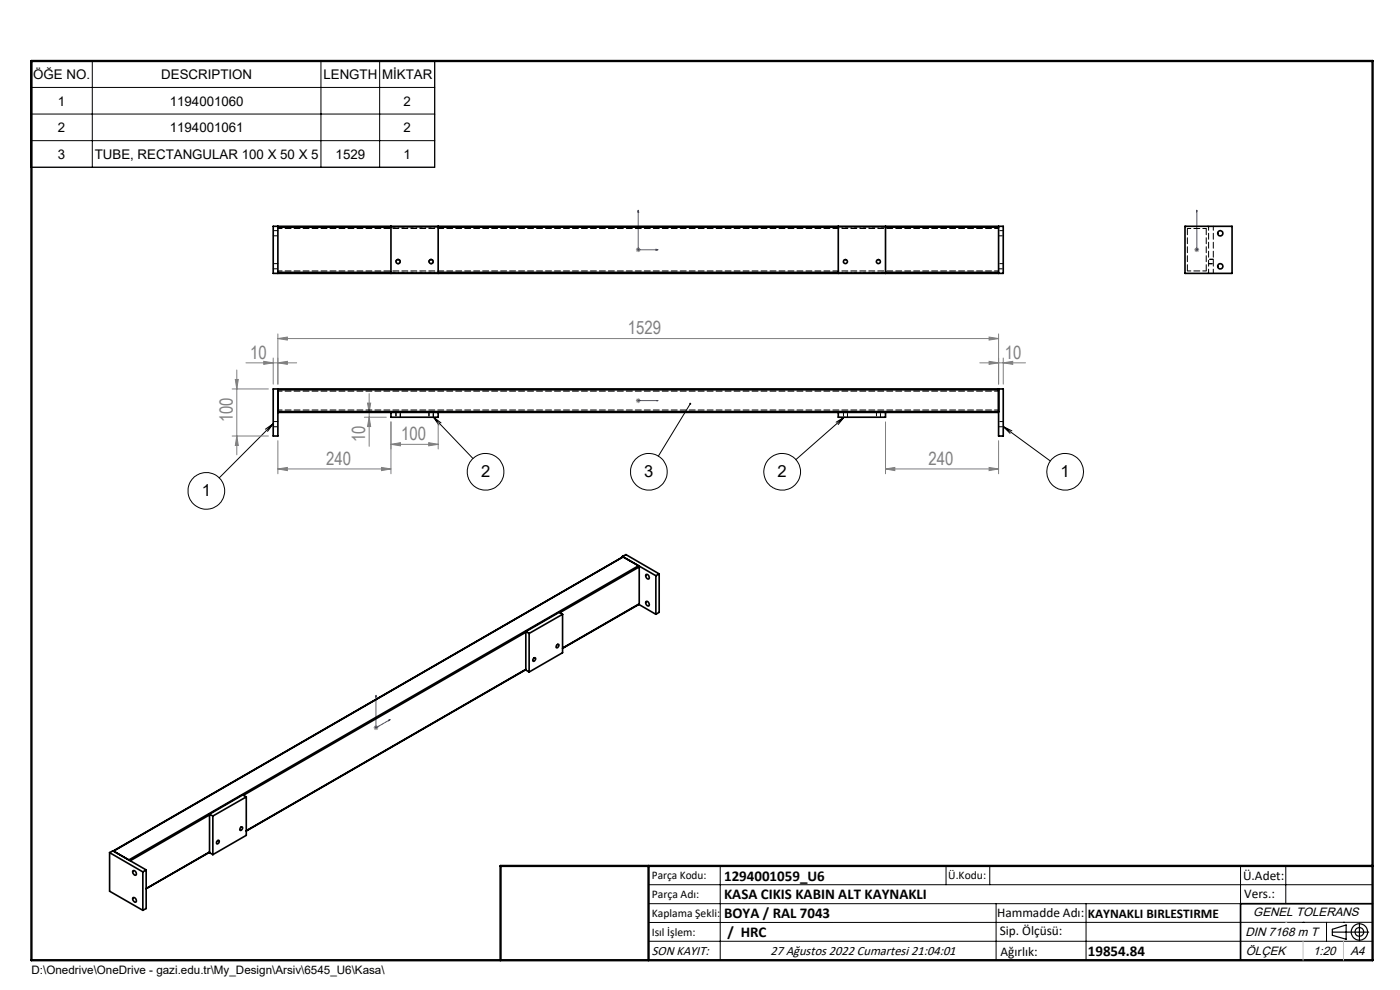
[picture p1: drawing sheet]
<svg xmlns="http://www.w3.org/2000/svg" width="297mm" height="210mm" viewBox="0 0 297 210" stroke-linecap="round" stroke-linejoin="round" font-family="sans-serif">
<g fill="none" stroke="#000" stroke-width=".21">
<path d="M6.5 12.9h85.7v22.6h-85.7zM6.5 18.5h85.7M19.6 12.9v22.6M68.1 12.9v22.6M80.5 12.9v22.6M6.5 24.2h85.7M6.5 29.8h85.7M84 55.6a.51 .51 0 0 1 .4-.6 .51 .51 0 0 1 .6 .5 .51 .51 0 0 1-.7 .5M90.9 55.6a.51 .51 0 0 1 .5-.6 .51 .51 0 0 1 .5 .5 .51 .51 0 0 1-.6 .5M58 89.9l-11.5 11.5M58 89.9l-1.2 1.6M58 89.9l-1.7 1.1"/>
<path d="M92 88.5l8.3 8.8M92 88.5l1.6 1.2M92 88.5l1.1 1.7M146.4 85.6l-6.7 11.2M179.1 88.5l-10.3 9M179.1 88.5l-1.3 1.6M179.1 88.5l-1.7 1.1M212.8 90.5l10 7.3M212.8 90.5l1.9 .9M212.8 90.5l1.5 1.4M137.6 187.7h153.6M137.6 191.7h153.6"/>
<path d="M137.6 199.7h153.6M152.8 183.7v20M200.7 183.7v4M210 183.7v4M211.3 191.7v12M230.4 191.7v12M263.2 183.7v20M272.8 183.7v8M276.4 195.6h.1M281.4 195.6v4.1M285 195.6h.1M291.2 195.6l-153.6 .1"/>
<circle cx="43.8" cy="104.1" r="3.9"/>
<circle cx="103" cy="100.1" r="3.9"/>
<circle cx="137.7" cy="100.1" r="3.9"/>
<circle cx="165.9" cy="100.1" r="3.9"/>
<circle cx="226" cy="100.1" r="3.9"/>
</g>
<g fill="none" stroke="#000" stroke-width=".25">
<path d="M282.6 197.7h7.8M282.6 197.1l3-.9v3l-3-.8zM288.4 195.8v3.8M106.2 203.7h185"/>
<circle cx="288.4" cy="197.7" r="1.74"/>
<circle cx="288.4" cy="197.7" r=".93"/>
</g>
<g fill="none" stroke="#00f" stroke-width=".21">
<path d="M135.4 44.6v8.4h4.2M135.4 44.6l.1 .4h-.2zM139.2 52.9l.4 .1-.4 .1zM253.9 52.9v.2zM253.9 44.6v.4v-.4M253.9 53h.1M253.9 44.6v8.4M135.3 85h.2zM135.4 85h.1M135.4 85h4.2M139.6 85h-.4h.4M79.8 147.5v.3l-.1 .1z"/>
<path d="M79.8 147.5v6.9l3-1.8M82.4 152.7l.4-.1-.4 .3z"/>
</g>
<g fill="none" stroke="#808080" stroke-width=".21">
<path d="M134.9 53h1M135 52.6l.7 .7M135.4 52.5v1M135.7 52.6l-.7 .7M253.4 53h1M253.5 52.6l.7 .7M253.9 52.5v1M254.2 52.6l-.7 .7M50.2 78.5v18M52.2 77h10.7M56 76.7l2 .3-2 .3zM58 75.9v5.6"/>
<path d="M58.9 77l2.1-.3v.6zM58.9 71.8l2.1-.3v.6zM58.9 70.8v10.7M58.9 71.8h152.9M207.9 77h9.7M209.8 71.5l2 .3-2 .3zM209.8 76.7l2 .3-2 .3zM211.8 70.8v10.7M212.8 77l2-.3v.6zM212.8 75.9v5.6M49.2 82.5h7.7M49.2 92.5h7.7"/>
<path d="M49.9 80.5h.7l-.4 2zM50.2 92.5l.4 2h-.7zM58.9 99.5l2.1-.3v.6zM58.9 93.5v7M58.9 99.5h24M77.3 88.5h4.7M77.3 87.5h4.7M78 85.5h.6l-.3 2zM78.3 88.5l.3 2h-.6zM78.3 83.5v11.2M80.9 99.2l2 .3-2 .3zM82.9 94.3l2-.4v.7z"/>
<path d="M82.9 89.5v11M82.9 94.3h10.1M90.9 93.9l2.1 .4-2.1 .3zM93 89.5v5.7M134.9 85h1M135 84.6l.7 .7M135.4 84.5v1M135.7 84.6l-.7 .7M187.9 99.5l1.9-.3v.6zM187.9 99.5h23.9M187.9 89.5v11M209.8 99.2l2 .3-2 .3z"/>
<path d="M211.8 93.5v7M79.3 154.4h1M79.4 154l.7 .7M79.8 153.9v1M80.1 154l-.7 .7"/>
</g>
<path d="M256.4 56h1M257.4 55h-1M84 87.5v1M85 88.5v-1M91 87.5v1M92 88.5v-1" fill="none" stroke="#000" stroke-width=".21" stroke-dasharray="1.3 .6" stroke-dashoffset=".5"/>
<path d="M291.2 191.7h-28v12" fill="none" stroke="#000" stroke-width=".35"/>
<path d="M6.7 12.9h284.5v190.8h-284.5zM137.6 183.7v20M291.2 183.7h-185v20" fill="none" stroke="#000" stroke-width=".5"/>
<path d="M276.4 199.7v4M285 199.7v4" fill="none" stroke="#c0c0c0" stroke-width=".21"/>
<path d="M272.8 195.6h.1" fill="none" stroke="#c0c0c0" stroke-width=".25"/>
<path d="M146.3 85.4l.2 .1-.1 .1 .1-.1a.22 .22 0 0 1 0 .3 .22 .22 0 0 1-.3 0 .22 .22 0 0 1 .1-.4z" fill="#000"/>
<g fill="#00f">
<path d="M139.2 52.9l.4 .1-.4 .1zM135.4 44.6l.1 .4h-.2zM139.2 85h.4zM135.3 85h.2z"/>
<path d="M82.4 152.7l.4-.1-.4 .3zM79.8 147.5v.3l-.1 .1zM253.9 52.9v.2zM253.9 44.6v.4z"/>
</g>
<g fill="#808080">
<path d="M90.9 93.9l2.1 .4-2.1 .3zM82.9 94.3l2-.4v.7z"/>
<path d="M56 76.7l2 .3-2 .3zM58.9 77l2.1-.3v.6zM58.9 99.5l2.1-.3v.6zM80.9 99.2l2 .3-2 .3zM187.9 99.5l1.9-.3v.6zM209.8 99.2l2 .3-2 .3zM209.8 76.7l2 .3-2 .3zM212.8 77l2-.3v.6z"/>
<path d="M209.8 71.5l2 .3-2 .3zM58.9 71.8l2.1-.3v.6z"/>
<path d="M78.3 88.5l.3 2h-.6zM78 85.5h.6l-.3 2z"/>
<path d="M49.9 80.5h.7l-.4 2zM50.2 92.5l.4 2h-.7z"/>
</g>
<g fill="none" stroke="#000" stroke-width=".35">
<path d="M58 48h154.8v10h-154.8zM58.9 48v10M58.9 48.2h24M58.9 57.8h24M82.9 48v10M93 48v10M93 48.2h84.8M93 57.8h84.8M177.8 48v10M187.9 48v10M187.9 48.2h23.9M187.9 57.8h23.9"/>
<path d="M211.8 48v10M251.4 48h10v10h-10zM58.9 82.5v10h-.9v-10h154.8v10h-1v-10M58.9 82.7h152.9M58.9 87.3h152.9M58.9 87.5h152.9M82.9 87.5v1h10.1v-1M177.8 87.5v1h10.1v-1M132 118l7.1 4.1M132 118l.8-.4 7 4.1M132 118v.1M132.2 118.1l-108.2 62.4"/>
<path d="M132.2 118.1l-108.1 62.4 3.2 1.9 108.2-62.4M132.2 118.1l3.3 1.9M111.5 134l.8 .4M111.5 134v8.1l.8 .4M111.5 134.1l-59.9 34.6M112.3 134.4v8.1M113.2 139.7a.26 .26 0 0 1 .4-.1 .26 .26 0 0 1-.1 .4v.1a.23 .23 0 0 1-.4 .2 .23 .23 0 0 1-.1-.4zM118.1 136.8h.1a.25 .25 0 0 1 .4 0 .25 .25 0 0 1-.1 .4l-.2 .2a.26 .26 0 0 1-.3-.1 .26 .26 0 0 1 0-.4zM119.3 130.3l-.7-.4-7.1 4.1M119.3 130.3l-7 4.1M119.3 130.3v8.2l-7 4M135.5 120l.1 .3"/>
<path d="M135.5 128.2l3.6 2.1M135.6 128.1l-16.3 9.4M135.6 120.3v7.8M135.6 120.3l-16.8 9.7M137 127.6a.55 .55 0 0 1 .6 .3 .55 .55 0 0 1-.1 .6 .71 .71 0 0 1-.5-.9zM137 121.9a.52 .52 0 0 1 .7 .3 .52 .52 0 0 1-.2 .6h-.1a.74 .74 0 0 1-.4-.9zM139.1 122.1v8.2M139.8 121.7l-.7 .4M139.8 121.7v8.2l-.7 .4M111.5 142.1l-59.3 34.2M111.5 142l-59.3 34.2M44.5 172.7l.7 .4"/>
<path d="M44.5 172.7v8.2l.7 .4M44.5 172.9l-16.9 9.7M45.2 173.1v8.2M46 178.4a.28 .28 0 0 1 .5-.1 .28 .28 0 0 1-.1 .5l-.4 .2zM51.2 175.4h.1a.37 .37 0 0 1 .1 .5 .37 .37 0 0 1-.5 .1zM52.2 169v8.2l-7 4.1M52.2 169l-7 4.1M52.2 169l-.7-.4-7 4.1M23.2 180.9l7.1 4.1M23.2 180.9v8.1l7.1 4.1M23.2 180.9l.8-.4 7 4M28.2 190.5a.56 .56 0 0 1 .6 .2 .56 .56 0 0 1 0 .7 .73 .73 0 0 1-.6-.9z"/>
<path d="M28.2 184.7a.56 .56 0 0 1 .6 .3 .56 .56 0 0 1 0 .7 .73 .73 0 0 1-.6-1zM30.3 185v8.1M31 184.5l-.7 .5M31 184.5v8.2l-.7 .4M44.5 180.8l-13.5 7.7M44.5 180.7l-13.5 7.8"/>
<circle cx="84.4" cy="55.5" r=".43"/>
<circle cx="91.5" cy="55.5" r=".43"/>
<circle cx="179.3" cy="55.5" r=".43"/>
<circle cx="186.4" cy="55.5" r=".43"/>
<circle cx="258.9" cy="56.5" r=".55"/>
<circle cx="258.9" cy="49.5" r=".55"/>
</g>
<g fill="none" stroke="#000" stroke-width=".21" stroke-dasharray="1.3 .6" stroke-dashoffset=".4">
<path d="M93 48.2h-10M93 57.8h-10M187.9 48.2h-10M187.9 57.8h-10M211.9 57.5h-152.9M211.9 48.5h-152.9M211.9 57.8h-152.9M211.9 48.2h-152.9M257.4 48v10M211.9 83h-152.9M211.9 87h-152.9M211.9 82.7h-152.9"/>
<path d="M211.9 87.3h-152.9"/>
</g>
<g fill="none" stroke="#000" stroke-width=".21" stroke-dasharray="1.3 .6" stroke-dashoffset=".5">
<path d="M58 57h1M58 50h1M59 55.9h-1M59 48.9h-1M211.9 57h1M211.9 50h1M212.9 55.9h-1M212.9 48.9h-1M251.9 48.5h4M255.9 57.5h-4M256.4 55.9h1M257.4 55h-1"/>
<path d="M58 90.5h1M59 89.4h-1M84 87.5v1M84.9 88.5v-1M91 87.5v1M91.9 88.5v-1M178.9 87.5v1M179.8 88.5v-1M185.9 87.5v1M186.8 88.5v-1M211.9 90.5h1M212.9 89.4h-1"/>
</g>
<path d="M251.4 48.2l.2-.2M251.6 58l-.2-.2M256.2 48l.2 .2M256.4 57.8l-.2 .2M256.4 48v.2M256.4 57.8v.2" fill="none" stroke="#000" stroke-width=".21" stroke-dasharray="1.3 .6"/>
<path d="M256.4 48.2v9.6" fill="none" stroke="#000" stroke-width=".21" stroke-dasharray="1.3 .6" stroke-dashoffset=".6"/>
<path d="M251.9 57.5v-9M255.9 48.5v9" fill="none" stroke="#000" stroke-width=".21" stroke-dasharray="1.3 .6" stroke-dashoffset="-.1"/>
<g font-size="3.9" fill="#808080">
<text x="133.2" y="70.9">1529</text>
<text x="53.1" y="76.1">10</text>
<text x="213.2" y="76.1">10</text>
<text x="49.4" y="89.6" transform="rotate(-90 49.4 89.6)">100</text>
<text x="77.5" y="93.8" transform="rotate(-90 77.5 93.8)">10</text>
<text x="85.1" y="93.4">100</text>
<text x="69.2" y="98.6">240</text>
<text x="197" y="98.6">240</text>
</g>
<g font-size="3.5">
<text x="102" y="101.2">2</text>
<text x="136.7" y="101.2">3</text>
<text x="165" y="101.2">2</text>
<text x="225" y="101.2">1</text>
<text x="42.8" y="105.2">1</text>
</g>
<g font-size="3.2">
<text x="153.6" y="190.8">KASA CIKIS KABIN ALT KAYNAKLI</text>
<text x="153.6" y="186.8">1294001059_U6</text>
<text x="153.6" y="194.8">BOYA / RAL 7043</text>
<text x="154.3" y="198.8">/ HRC</text>
<text x="230.8" y="202.8">19854.84</text>
</g>
<g font-size="2.8">
<text x="7" y="16.8">ÖĞE NO.</text>
<text x="34.2" y="16.8">DESCRIPTION</text>
<text x="68.6" y="16.8">LENGTH</text>
<text x="81.1" y="16.8">MİKTAR</text>
<text x="12.3" y="22.4">1</text>
<text x="36" y="22.4">1194001060</text>
<text x="85.6" y="22.4">2</text>
<text x="12.3" y="28.1">2</text>
<text x="36" y="28.1">1194001061</text>
<text x="85.6" y="28.1">2</text>
<text x="12.3" y="33.7">3</text>
<text x="20.1" y="33.7">TUBE, RECTANGULAR 100 X 50 X 5</text>
<text x="71.2" y="33.7">1529</text>
<text x="85.6" y="33.7">1</text>
<text x="263.7" y="186.7">Ü.Adet:</text>
<text x="263.9" y="190.5">Vers.:</text>
<text x="211.5" y="194.5">Hammadde Adı:</text>
<text x="230.8" y="194.7">KAYNAKLI BIRLESTIRME</text>
<text x="138.3" y="202.6">SON KAYIT:</text>
<text x="163.5" y="202.6">27 Ağustos 2022 Cumartesi 21:04:01</text>
<text x="212.1" y="198.4">Sip. Ölçüsü:</text>
<text x="212.2" y="202.7">Ağırlık:</text>
</g>
<g font-size="2.6">
<text x="265.9" y="194.4">GENEL TOLERANS</text>
<text x="264.2" y="198.5">DIN 7168 m T</text>
<text x="264.3" y="202.6">ÖLÇEK</text>
<text x="278.5" y="202.6">1:20</text>
<text x="286.5" y="202.6">A4</text>
</g>
<g font-size="2.5">
<text x="138.3" y="186.4">Parça Kodu:</text>
<text x="138.3" y="190.5">Parça Adı:</text>
<text x="201.2" y="186.5">Ü.Kodu:</text>
<text x="138.3" y="194.5">Kaplama Şekli:</text>
<text x="138.3" y="198.6">Isıl İşlem:</text>
<text x="6.7" y="206.7">D:\Onedrive\OneDrive - gazi.edu.tr\My_Design\Arsiv\6545_U6\Kasa\</text>
</g>
</svg>
